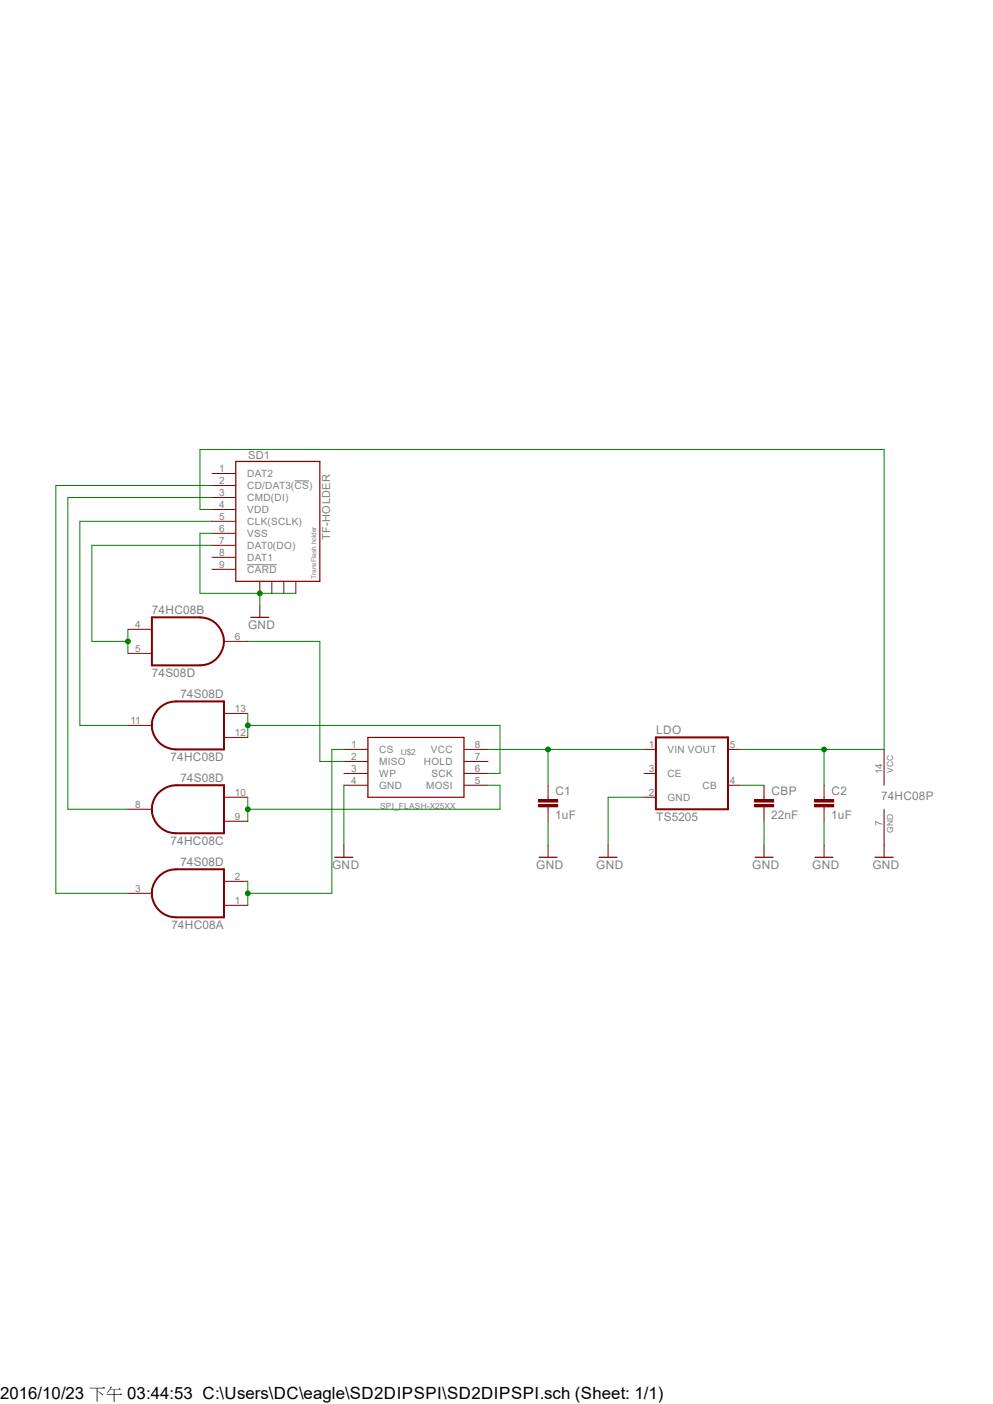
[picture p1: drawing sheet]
<?xml version="1.0" encoding="utf-8"?>
<!DOCTYPE eagle SYSTEM "eagle.dtd">
<!--
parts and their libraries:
SparkFun-Capacitors: Licensing: CC v3.0 Share-Alike You are welcome to use this library for commercial purposes.
SparkFun-DigitalIC: Licensing: Creative Commons ShareAlike 4.0 International - https://creativecommons.org/licenses/by-sa/4.0
-->
<eagle version="7.2.0">
<drawing>
<settings>
<setting alwaysvectorfont="no"/>
<setting verticaltext="up"/>
</settings>
<grid distance="0.1" unitdist="inch" unit="inch" style="lines" multiple="1" display="no" altdistance="0.01" altunitdist="inch" altunit="inch"/>
<schematic xreflabel="%F%N/%S.%C%R" xrefpart="/%S.%C%R">
<libraries>
<library name="supply1">
<symbols>
<symbol name="GND">
<wire x1="-1.905" y1="0" x2="1.905" y2="0" width="0.254" layer="94"/>
<text x="-2.54" y="-2.54" size="1.778" layer="96">&gt;VALUE</text>
<pin name="GND" x="0" y="2.54" visible="off" length="short" direction="sup" rot="R270"/>
</symbol>
</symbols>
<devicesets>
<deviceset name="GND" prefix="GND">
<gates>
<gate name="1" symbol="GND" x="0" y="0"/>
</gates>
<devices>
<device name="">
<technologies>
<technology name=""/>
</technologies>
</device>
</devices>
</deviceset>
</devicesets>
</library>
<library name="SparkFun-Capacitors">
<symbols>
<symbol name="CAP">
<wire x1="0" y1="2.54" x2="0" y2="2.032" width="0.1524" layer="94"/>
<wire x1="0" y1="0" x2="0" y2="0.508" width="0.1524" layer="94"/>
<text x="1.524" y="2.921" size="1.778" layer="95">&gt;NAME</text>
<text x="1.524" y="-2.159" size="1.778" layer="96">&gt;VALUE</text>
<rectangle x1="-2.032" y1="0.508" x2="2.032" y2="1.016" layer="94"/>
<rectangle x1="-2.032" y1="1.524" x2="2.032" y2="2.032" layer="94"/>
<pin name="1" x="0" y="5.08" visible="off" length="short" direction="pas" swaplevel="1" rot="R270"/>
<pin name="2" x="0" y="-2.54" visible="off" length="short" direction="pas" swaplevel="1" rot="R90"/>
</symbol>
</symbols>
<devicesets>
<deviceset name="0.1UF-25V(+80/-20%)(0603)" prefix="C" uservalue="yes">
<gates>
<gate name="G$1" symbol="CAP" x="0" y="-2.54"/>
</gates>
<devices>
<device name="" package="0603-CAP">
<connects>
<connect gate="G$1" pin="1" pad="1"/>
<connect gate="G$1" pin="2" pad="2"/>
</connects>
<technologies>
<technology name="">
<attribute name="PROD_ID" value="CAP-00810"/>
<attribute name="VALUE" value="0.1uF" constant="no"/>
</technology>
</technologies>
</device>
</devices>
</deviceset>
<deviceset name="0.1UF-16V(+-10%)(0402)" prefix="C" uservalue="yes">
<gates>
<gate name="G$1" symbol="CAP" x="0" y="0"/>
</gates>
<devices>
<device name="" package="0402-CAP">
<connects>
<connect gate="G$1" pin="1" pad="1"/>
<connect gate="G$1" pin="2" pad="2"/>
</connects>
<technologies>
<technology name="">
<attribute name="PROD_ID" value="CAP-12416"/>
<attribute name="VALUE" value="0.1uF"/>
</technology>
</technologies>
</device>
</devices>
</deviceset>
</devicesets>
</library>
<library name="SparkFun-DigitalIC">
<symbols>
<symbol name="SPI_FLASH">
<wire x1="-10.16" y1="5.08" x2="-10.16" y2="-7.62" width="0.254" layer="94"/>
<wire x1="-10.16" y1="-7.62" x2="10.16" y2="-7.62" width="0.254" layer="94"/>
<wire x1="10.16" y1="-7.62" x2="10.16" y2="5.08" width="0.254" layer="94"/>
<wire x1="10.16" y1="5.08" x2="-10.16" y2="5.08" width="0.254" layer="94"/>
<text x="-5.08" y="7.62" size="1.27" layer="95" rot="R180">&gt;NAME</text>
<text x="-10.16" y="-10.16" size="1.27" layer="96">&gt;VALUE</text>
<pin name="CS" x="-15.24" y="2.54" length="middle"/>
<pin name="MISO" x="-15.24" y="0" length="middle"/>
<pin name="WP" x="-15.24" y="-2.54" length="middle"/>
<pin name="GND" x="-15.24" y="-5.08" length="middle"/>
<pin name="VCC" x="15.24" y="2.54" length="middle" rot="R180"/>
<pin name="HOLD" x="15.24" y="0" length="middle" rot="R180"/>
<pin name="SCK" x="15.24" y="-2.54" length="middle" rot="R180"/>
<pin name="MOSI" x="15.24" y="-5.08" length="middle" rot="R180"/>
</symbol>
</symbols>
<devicesets>
<deviceset name="SPI_FLASH-X25XX">
<gates>
<gate name="G$1" symbol="SPI_FLASH" x="0" y="0"/>
</gates>
<devices>
<device name="SMD" package="SO08">
<connects>
<connect gate="G$1" pin="CS" pad="1"/>
<connect gate="G$1" pin="GND" pad="4"/>
<connect gate="G$1" pin="HOLD" pad="7"/>
<connect gate="G$1" pin="MISO" pad="2"/>
<connect gate="G$1" pin="MOSI" pad="5"/>
<connect gate="G$1" pin="SCK" pad="6"/>
<connect gate="G$1" pin="VCC" pad="8"/>
<connect gate="G$1" pin="WP" pad="3"/>
</connects>
<technologies>
<technology name=""/>
</technologies>
</device>
<device name="SMD1" package="SO08-EIAJ">
<connects>
<connect gate="G$1" pin="CS" pad="1"/>
<connect gate="G$1" pin="GND" pad="4"/>
<connect gate="G$1" pin="HOLD" pad="7"/>
<connect gate="G$1" pin="MISO" pad="2"/>
<connect gate="G$1" pin="MOSI" pad="5"/>
<connect gate="G$1" pin="SCK" pad="6"/>
<connect gate="G$1" pin="VCC" pad="8"/>
<connect gate="G$1" pin="WP" pad="3"/>
</connects>
<technologies>
<technology name=""/>
</technologies>
</device>
<device name="" package="DIL08">
<connects>
<connect gate="G$1" pin="CS" pad="1"/>
<connect gate="G$1" pin="GND" pad="4"/>
<connect gate="G$1" pin="HOLD" pad="7"/>
<connect gate="G$1" pin="MISO" pad="2"/>
<connect gate="G$1" pin="MOSI" pad="5"/>
<connect gate="G$1" pin="SCK" pad="6"/>
<connect gate="G$1" pin="VCC" pad="8"/>
<connect gate="G$1" pin="WP" pad="3"/>
</connects>
<technologies>
<technology name=""/>
</technologies>
</device>
</devices>
</deviceset>
</devicesets>
</library>
<library name="74xx-us">
<symbols>
<symbol name="7408">
<wire x1="-7.62" y1="5.08" x2="-7.62" y2="-5.08" width="0.4064" layer="94"/>
<wire x1="-7.62" y1="-5.08" x2="2.54" y2="-5.08" width="0.4064" layer="94"/>
<wire x1="2.54" y1="5.08" x2="2.54" y2="-5.08" width="0.4064" layer="94" curve="-180"/>
<wire x1="2.54" y1="5.08" x2="-7.62" y2="5.08" width="0.4064" layer="94"/>
<text x="-7.62" y="5.715" size="1.778" layer="95">&gt;NAME</text>
<text x="-7.62" y="-7.62" size="1.778" layer="96">&gt;VALUE</text>
<pin name="I0" x="-12.7" y="2.54" visible="pad" length="middle" direction="in" swaplevel="1"/>
<pin name="I1" x="-12.7" y="-2.54" visible="pad" length="middle" direction="in" swaplevel="1"/>
<pin name="O" x="12.7" y="0" visible="pad" length="middle" direction="out" rot="R180"/>
</symbol>
<symbol name="PWRN">
<text x="-0.635" y="-0.635" size="1.778" layer="95">&gt;NAME</text>
<text x="1.905" y="-7.62" size="1.27" layer="95" rot="R90">GND</text>
<text x="1.905" y="5.08" size="1.27" layer="95" rot="R90">VCC</text>
<pin name="GND" x="0" y="-10.16" visible="pad" direction="pwr" rot="R90"/>
<pin name="VCC" x="0" y="10.16" visible="pad" direction="pwr" rot="R270"/>
</symbol>
</symbols>
<devicesets>
<deviceset name="74*08" prefix="IC">
<gates>
<gate name="A" symbol="7408" x="20.32" y="0" swaplevel="1"/>
<gate name="B" symbol="7408" x="20.32" y="-12.7" swaplevel="1"/>
<gate name="C" symbol="7408" x="50.8" y="0" swaplevel="1"/>
<gate name="D" symbol="7408" x="50.8" y="-12.7" swaplevel="1"/>
<gate name="P" symbol="PWRN" x="2.54" y="-7.62" addlevel="request"/>
</gates>
<devices>
<device name="N" package="DIL14">
<connects>
<connect gate="A" pin="I0" pad="1"/>
<connect gate="A" pin="I1" pad="2"/>
<connect gate="A" pin="O" pad="3"/>
<connect gate="B" pin="I0" pad="4"/>
<connect gate="B" pin="I1" pad="5"/>
<connect gate="B" pin="O" pad="6"/>
<connect gate="C" pin="I0" pad="9"/>
<connect gate="C" pin="I1" pad="10"/>
<connect gate="C" pin="O" pad="8"/>
<connect gate="D" pin="I0" pad="12"/>
<connect gate="D" pin="I1" pad="13"/>
<connect gate="D" pin="O" pad="11"/>
<connect gate="P" pin="GND" pad="7"/>
<connect gate="P" pin="VCC" pad="14"/>
</connects>
<technologies>
<technology name="ALS"/>
<technology name="AS"/>
<technology name="LS"/>
<technology name="S"/>
</technologies>
</device>
<device name="D" package="SO14">
<connects>
<connect gate="A" pin="I0" pad="1"/>
<connect gate="A" pin="I1" pad="2"/>
<connect gate="A" pin="O" pad="3"/>
<connect gate="B" pin="I0" pad="4"/>
<connect gate="B" pin="I1" pad="5"/>
<connect gate="B" pin="O" pad="6"/>
<connect gate="C" pin="I0" pad="9"/>
<connect gate="C" pin="I1" pad="10"/>
<connect gate="C" pin="O" pad="8"/>
<connect gate="D" pin="I0" pad="12"/>
<connect gate="D" pin="I1" pad="13"/>
<connect gate="D" pin="O" pad="11"/>
<connect gate="P" pin="GND" pad="7"/>
<connect gate="P" pin="VCC" pad="14"/>
</connects>
<technologies>
<technology name="ALS"/>
<technology name="AS"/>
<technology name="LS"/>
<technology name="S"/>
</technologies>
</device>
<device name="FK" package="LCC20">
<connects>
<connect gate="A" pin="I0" pad="2"/>
<connect gate="A" pin="I1" pad="3"/>
<connect gate="A" pin="O" pad="4"/>
<connect gate="B" pin="I0" pad="6"/>
<connect gate="B" pin="I1" pad="8"/>
<connect gate="B" pin="O" pad="9"/>
<connect gate="C" pin="I0" pad="13"/>
<connect gate="C" pin="I1" pad="14"/>
<connect gate="C" pin="O" pad="12"/>
<connect gate="D" pin="I0" pad="18"/>
<connect gate="D" pin="I1" pad="19"/>
<connect gate="D" pin="O" pad="16"/>
<connect gate="P" pin="GND" pad="10"/>
<connect gate="P" pin="VCC" pad="20"/>
</connects>
<technologies>
<technology name="ALS"/>
<technology name="AS"/>
<technology name="LS"/>
<technology name="S"/>
</technologies>
</device>
</devices>
</deviceset>
</devicesets>
</library>
<library name="sd-mmc">
<symbols>
<symbol name="TF9">
<wire x1="-7.62" y1="12.7" x2="-7.62" y2="-12.7" width="0.254" layer="94"/>
<wire x1="-7.62" y1="-12.7" x2="10.16" y2="-12.7" width="0.254" layer="94"/>
<wire x1="10.16" y1="-12.7" x2="10.16" y2="12.7" width="0.254" layer="94"/>
<wire x1="10.16" y1="12.7" x2="-7.62" y2="12.7" width="0.254" layer="94"/>
<text x="-5.08" y="13.208" size="1.6764" layer="95">&gt;NAME</text>
<text x="10.668" y="10.16" size="1.6764" layer="96" rot="R270">&gt;VALUE</text>
<text x="9.398" y="-12.192" size="1.016" layer="97" rot="R90">TransFlash holder</text>
<pin name="DAT2" x="-12.7" y="10.16" length="middle"/>
<pin name="CD/DAT3(!CS!)" x="-12.7" y="7.62" length="middle"/>
<pin name="CMD(DI)" x="-12.7" y="5.08" length="middle"/>
<pin name="VDD" x="-12.7" y="2.54" length="middle" direction="pwr"/>
<pin name="CLK(SCLK)" x="-12.7" y="0" length="middle" direction="in"/>
<pin name="VSS" x="-12.7" y="-2.54" length="middle" direction="pwr"/>
<pin name="DAT0(DO)" x="-12.7" y="-5.08" length="middle"/>
<pin name="DAT1" x="-12.7" y="-7.62" length="middle"/>
<pin name="!CARD" x="-12.7" y="-10.16" length="middle" direction="pas"/>
<pin name="S1" x="-2.54" y="-15.24" visible="off" length="short" direction="pas" rot="R90"/>
<pin name="S2" x="0" y="-15.24" visible="off" length="short" direction="pas" rot="R90"/>
<pin name="S3" x="2.54" y="-15.24" visible="off" length="short" direction="pas" rot="R90"/>
<pin name="S4" x="5.08" y="-15.24" visible="off" length="short" direction="pas" rot="R90"/>
</symbol>
</symbols>
<devicesets>
<deviceset name="TF-HOLDER" prefix="SD">
<gates>
<gate name="G$1" symbol="TF9" x="0" y="0"/>
</gates>
<devices>
<device name="" package="TF-PULL">
<connects>
<connect gate="G$1" pin="!CARD" pad="9"/>
<connect gate="G$1" pin="CD/DAT3(!CS!)" pad="2"/>
<connect gate="G$1" pin="CLK(SCLK)" pad="5"/>
<connect gate="G$1" pin="CMD(DI)" pad="3"/>
<connect gate="G$1" pin="DAT0(DO)" pad="7"/>
<connect gate="G$1" pin="DAT1" pad="8"/>
<connect gate="G$1" pin="DAT2" pad="1"/>
<connect gate="G$1" pin="S1" pad="S1"/>
<connect gate="G$1" pin="S2" pad="S2"/>
<connect gate="G$1" pin="S3" pad="S3"/>
<connect gate="G$1" pin="S4" pad="S4"/>
<connect gate="G$1" pin="VDD" pad="4"/>
<connect gate="G$1" pin="VSS" pad="6"/>
</connects>
<technologies>
<technology name=""/>
</technologies>
</device>
</devices>
</deviceset>
</devicesets>
</library>
<library name="v-reg">
<symbols>
<symbol name="TS5205">
<wire x1="-7.62" y1="-7.62" x2="7.62" y2="-7.62" width="0.4064" layer="94"/>
<wire x1="7.62" y1="-7.62" x2="7.62" y2="7.62" width="0.4064" layer="94"/>
<wire x1="7.62" y1="7.62" x2="-7.62" y2="7.62" width="0.4064" layer="94"/>
<wire x1="-7.62" y1="7.62" x2="-7.62" y2="-7.62" width="0.4064" layer="94"/>
<text x="-7.62" y="8.255" size="1.778" layer="95">&gt;NAME</text>
<text x="-7.62" y="-10.16" size="1.778" layer="96">&gt;VALUE</text>
<pin name="VIN" x="-10.16" y="5.08" length="short" direction="in"/>
<pin name="GND" x="-10.16" y="-5.08" length="short" direction="pas"/>
<pin name="VOUT" x="10.16" y="5.08" length="short" direction="pas" rot="R180"/>
<pin name="CB" x="10.16" y="-2.54" length="short" direction="in" rot="R180"/>
<pin name="CE" x="-10.16" y="0" length="short" direction="in"/>
</symbol>
</symbols>
<devicesets>
<deviceset name="TS5205" prefix="IC">
<gates>
<gate name="G$1" symbol="TS5205" x="0" y="0"/>
</gates>
<devices>
<device name="" package="SOT25">
<connects>
<connect gate="G$1" pin="CB" pad="4"/>
<connect gate="G$1" pin="CE" pad="3"/>
<connect gate="G$1" pin="GND" pad="2"/>
<connect gate="G$1" pin="VIN" pad="1"/>
<connect gate="G$1" pin="VOUT" pad="5"/>
</connects>
<technologies>
<technology name=""/>
<technology name="25"/>
<technology name="29"/>
<technology name="30"/>
<technology name="33"/>
<technology name="50"/>
</technologies>
</device>
</devices>
</deviceset>
</devicesets>
</library>
</libraries>
<attributes>
</attributes>
<variantdefs>
</variantdefs>
<classes>
<class number="0" name="default" width="0.254" drill="0">
</class>
</classes>
<parts>
<part name="74HC08" library="74xx-us" deviceset="74*08" device="D" technology="S"/>
<part name="SD1" library="sd-mmc" deviceset="TF-HOLDER" device=""/>
<part name="GND2" library="supply1" deviceset="GND" device=""/>
<part name="GND5" library="supply1" deviceset="GND" device=""/>
<part name="GND17" library="supply1" deviceset="GND" device=""/>
<part name="U$2" library="SparkFun-DigitalIC" deviceset="SPI_FLASH-X25XX" device=""/>
<part name="GND19" library="supply1" deviceset="GND" device=""/>
<part name="C2" library="SparkFun-Capacitors" deviceset="0.1UF-25V(+80/-20%)(0603)" device="" value="1uF"/>
<part name="C1" library="SparkFun-Capacitors" deviceset="0.1UF-25V(+80/-20%)(0603)" device="" value="1uF"/>
<part name="GND20" library="supply1" deviceset="GND" device=""/>
<part name="GND21" library="supply1" deviceset="GND" device=""/>
<part name="LDO" library="v-reg" deviceset="TS5205" device=""/>
<part name="CBP" library="SparkFun-Capacitors" deviceset="0.1UF-16V(+-10%)(0402)" device="" value="22nF"/>
<part name="GND1" library="supply1" deviceset="GND" device=""/>
</parts>
<sheets>
<sheet>
<plain>
</plain>
<instances>
<instance part="74HC08" gate="A" x="35.56" y="5.08" rot="R180"/>
<instance part="74HC08" gate="B" x="35.56" y="58.42"/>
<instance part="74HC08" gate="C" x="35.56" y="22.86" rot="R180"/>
<instance part="74HC08" gate="D" x="35.56" y="40.64" rot="R180"/>
<instance part="SD1" gate="G$1" x="53.34" y="83.82"/>
<instance part="GND2" gate="1" x="50.8" y="63.5"/>
<instance part="74HC08" gate="P" x="182.88" y="25.4"/>
<instance part="GND5" gate="1" x="124.46" y="12.7"/>
<instance part="GND17" gate="1" x="170.18" y="12.7"/>
<instance part="U$2" gate="G$1" x="83.82" y="33.02" smashed="yes">
<attribute name="NAME" x="83.82" y="35.56" size="1.27" layer="95" rot="R180"/>
<attribute name="VALUE" x="76.2" y="22.86" size="1.27" layer="96"/>
</instance>
<instance part="GND19" gate="1" x="68.58" y="12.7"/>
<instance part="C2" gate="G$1" x="170.18" y="22.86"/>
<instance part="C1" gate="G$1" x="111.76" y="22.86"/>
<instance part="GND20" gate="1" x="111.76" y="12.7"/>
<instance part="GND21" gate="1" x="182.88" y="12.7"/>
<instance part="LDO" gate="G$1" x="142.24" y="30.48"/>
<instance part="CBP" gate="G$1" x="157.48" y="22.86"/>
<instance part="GND1" gate="1" x="157.48" y="12.7"/>
</instances>
<busses>
</busses>
<nets>
<net name="GND" class="0">
<segment>
<pinref part="SD1" gate="G$1" pin="S1"/>
<pinref part="SD1" gate="G$1" pin="S2"/>
<wire x1="50.8" y1="68.58" x2="53.34" y2="68.58" width="0.1524" layer="91"/>
<pinref part="SD1" gate="G$1" pin="S3"/>
<wire x1="55.88" y1="68.58" x2="53.34" y2="68.58" width="0.1524" layer="91"/>
<pinref part="SD1" gate="G$1" pin="S4"/>
<wire x1="55.88" y1="68.58" x2="58.42" y2="68.58" width="0.1524" layer="91"/>
<pinref part="GND2" gate="1" pin="GND"/>
<junction x="50.8" y="68.58"/>
<wire x1="50.8" y1="68.58" x2="50.8" y2="66.04" width="0.1524" layer="91"/>
<pinref part="SD1" gate="G$1" pin="VSS"/>
<wire x1="40.64" y1="81.28" x2="38.1" y2="81.28" width="0.1524" layer="91"/>
<wire x1="38.1" y1="81.28" x2="38.1" y2="68.58" width="0.1524" layer="91"/>
<wire x1="38.1" y1="68.58" x2="50.8" y2="68.58" width="0.1524" layer="91"/>
</segment>
<segment>
<pinref part="GND5" gate="1" pin="GND"/>
<wire x1="124.46" y1="25.4" x2="132.08" y2="25.4" width="0.1524" layer="91"/>
<pinref part="LDO" gate="G$1" pin="GND"/>
<wire x1="124.46" y1="15.24" x2="124.46" y2="25.4" width="0.1524" layer="91"/>
</segment>
<segment>
<pinref part="74HC08" gate="P" pin="GND"/>
<pinref part="GND21" gate="1" pin="GND"/>
</segment>
<segment>
<pinref part="U$2" gate="G$1" pin="GND"/>
<pinref part="GND19" gate="1" pin="GND"/>
<wire x1="68.58" y1="15.24" x2="68.58" y2="27.94" width="0.1524" layer="91"/>
</segment>
<segment>
<pinref part="C1" gate="G$1" pin="2"/>
<pinref part="GND20" gate="1" pin="GND"/>
<wire x1="111.76" y1="15.24" x2="111.76" y2="20.32" width="0.1524" layer="91"/>
</segment>
<segment>
<pinref part="GND17" gate="1" pin="GND"/>
<pinref part="C2" gate="G$1" pin="2"/>
<wire x1="170.18" y1="15.24" x2="170.18" y2="20.32" width="0.1524" layer="91"/>
</segment>
<segment>
<pinref part="CBP" gate="G$1" pin="2"/>
<pinref part="GND1" gate="1" pin="GND"/>
<wire x1="157.48" y1="20.32" x2="157.48" y2="15.24" width="0.1524" layer="91"/>
</segment>
</net>
<net name="N$12" class="0">
<segment>
<pinref part="74HC08" gate="C" pin="I0"/>
<pinref part="74HC08" gate="C" pin="I1"/>
<wire x1="48.26" y1="20.32" x2="48.26" y2="22.86" width="0.1524" layer="91"/>
<wire x1="48.26" y1="22.86" x2="48.26" y2="25.4" width="0.1524" layer="91"/>
<junction x="48.26" y="22.86"/>
<wire x1="48.26" y1="22.86" x2="101.6" y2="22.86" width="0.1524" layer="91"/>
<wire x1="101.6" y1="22.86" x2="101.6" y2="27.94" width="0.1524" layer="91"/>
<pinref part="U$2" gate="G$1" pin="MOSI"/>
<wire x1="101.6" y1="27.94" x2="99.06" y2="27.94" width="0.1524" layer="91"/>
</segment>
</net>
<net name="N$21" class="0">
<segment>
<wire x1="101.6" y1="40.64" x2="101.6" y2="30.48" width="0.1524" layer="91"/>
<pinref part="U$2" gate="G$1" pin="SCK"/>
<wire x1="101.6" y1="30.48" x2="99.06" y2="30.48" width="0.1524" layer="91"/>
<wire x1="101.6" y1="40.64" x2="48.26" y2="40.64" width="0.1524" layer="91"/>
<pinref part="74HC08" gate="D" pin="I0"/>
<pinref part="74HC08" gate="D" pin="I1"/>
<wire x1="48.26" y1="43.18" x2="48.26" y2="40.64" width="0.1524" layer="91"/>
<wire x1="48.26" y1="40.64" x2="48.26" y2="38.1" width="0.1524" layer="91"/>
<junction x="48.26" y="40.64"/>
</segment>
</net>
<net name="N$24" class="0">
<segment>
<wire x1="66.04" y1="5.08" x2="66.04" y2="35.56" width="0.1524" layer="91"/>
<pinref part="U$2" gate="G$1" pin="CS"/>
<wire x1="66.04" y1="35.56" x2="68.58" y2="35.56" width="0.1524" layer="91"/>
<pinref part="74HC08" gate="A" pin="I0"/>
<pinref part="74HC08" gate="A" pin="I1"/>
<wire x1="48.26" y1="7.62" x2="48.26" y2="5.08" width="0.1524" layer="91"/>
<wire x1="48.26" y1="5.08" x2="48.26" y2="2.54" width="0.1524" layer="91"/>
<wire x1="66.04" y1="5.08" x2="48.26" y2="5.08" width="0.1524" layer="91"/>
<junction x="48.26" y="5.08"/>
</segment>
</net>
<net name="3V3" class="0">
<segment>
<pinref part="74HC08" gate="P" pin="VCC"/>
<wire x1="152.4" y1="35.56" x2="170.18" y2="35.56" width="0.1524" layer="91"/>
<wire x1="170.18" y1="35.56" x2="182.88" y2="35.56" width="0.1524" layer="91"/>
<wire x1="182.88" y1="35.56" x2="182.88" y2="99.06" width="0.1524" layer="91"/>
<wire x1="182.88" y1="99.06" x2="38.1" y2="99.06" width="0.1524" layer="91"/>
<pinref part="SD1" gate="G$1" pin="VDD"/>
<wire x1="38.1" y1="99.06" x2="38.1" y2="86.36" width="0.1524" layer="91"/>
<wire x1="38.1" y1="86.36" x2="40.64" y2="86.36" width="0.1524" layer="91"/>
<pinref part="C2" gate="G$1" pin="1"/>
<wire x1="170.18" y1="27.94" x2="170.18" y2="35.56" width="0.1524" layer="91"/>
<junction x="170.18" y="35.56"/>
<pinref part="LDO" gate="G$1" pin="VOUT"/>
</segment>
</net>
<net name="N$32" class="0">
<segment>
<pinref part="SD1" gate="G$1" pin="CLK(SCLK)"/>
<wire x1="40.64" y1="83.82" x2="12.7" y2="83.82" width="0.1524" layer="91"/>
<wire x1="12.7" y1="83.82" x2="12.7" y2="40.64" width="0.1524" layer="91"/>
<wire x1="12.7" y1="40.64" x2="22.86" y2="40.64" width="0.1524" layer="91"/>
<pinref part="74HC08" gate="D" pin="O"/>
</segment>
</net>
<net name="N$33" class="0">
<segment>
<pinref part="SD1" gate="G$1" pin="CMD(DI)"/>
<wire x1="40.64" y1="88.9" x2="10.16" y2="88.9" width="0.1524" layer="91"/>
<pinref part="74HC08" gate="C" pin="O"/>
<wire x1="10.16" y1="88.9" x2="10.16" y2="22.86" width="0.1524" layer="91"/>
<wire x1="10.16" y1="22.86" x2="22.86" y2="22.86" width="0.1524" layer="91"/>
</segment>
</net>
<net name="N$34" class="0">
<segment>
<pinref part="SD1" gate="G$1" pin="CD/DAT3(!CS!)"/>
<wire x1="40.64" y1="91.44" x2="7.62" y2="91.44" width="0.1524" layer="91"/>
<wire x1="7.62" y1="91.44" x2="7.62" y2="5.08" width="0.1524" layer="91"/>
<pinref part="74HC08" gate="A" pin="O"/>
<wire x1="22.86" y1="5.08" x2="7.62" y2="5.08" width="0.1524" layer="91"/>
</segment>
</net>
<net name="N$35" class="0">
<segment>
<wire x1="63.5" y1="58.42" x2="63.5" y2="33.02" width="0.1524" layer="91"/>
<pinref part="U$2" gate="G$1" pin="MISO"/>
<wire x1="63.5" y1="33.02" x2="68.58" y2="33.02" width="0.1524" layer="91"/>
<pinref part="74HC08" gate="B" pin="O"/>
<wire x1="63.5" y1="58.42" x2="48.26" y2="58.42" width="0.1524" layer="91"/>
</segment>
</net>
<net name="+5V" class="0">
<segment>
<pinref part="U$2" gate="G$1" pin="VCC"/>
<pinref part="C1" gate="G$1" pin="1"/>
<wire x1="111.76" y1="35.56" x2="99.06" y2="35.56" width="0.1524" layer="91"/>
<wire x1="111.76" y1="27.94" x2="111.76" y2="35.56" width="0.1524" layer="91"/>
<wire x1="132.08" y1="35.56" x2="111.76" y2="35.56" width="0.1524" layer="91"/>
<junction x="111.76" y="35.56"/>
<pinref part="LDO" gate="G$1" pin="VIN"/>
</segment>
</net>
<net name="N$38" class="0">
<segment>
<pinref part="74HC08" gate="B" pin="I1"/>
<pinref part="74HC08" gate="B" pin="I0"/>
<wire x1="22.86" y1="60.96" x2="22.86" y2="58.42" width="0.1524" layer="91"/>
<pinref part="SD1" gate="G$1" pin="DAT0(DO)"/>
<wire x1="22.86" y1="58.42" x2="22.86" y2="55.88" width="0.1524" layer="91"/>
<wire x1="40.64" y1="78.74" x2="15.24" y2="78.74" width="0.1524" layer="91"/>
<wire x1="15.24" y1="78.74" x2="15.24" y2="58.42" width="0.1524" layer="91"/>
<wire x1="22.86" y1="58.42" x2="15.24" y2="58.42" width="0.1524" layer="91"/>
<junction x="22.86" y="58.42"/>
</segment>
</net>
<net name="N$2" class="0">
<segment>
<pinref part="LDO" gate="G$1" pin="CB"/>
<pinref part="CBP" gate="G$1" pin="1"/>
<wire x1="157.48" y1="27.94" x2="152.4" y2="27.94" width="0.1524" layer="91"/>
</segment>
</net>
</nets>
</sheet>
</sheets>
</schematic>
</drawing>
</eagle>
